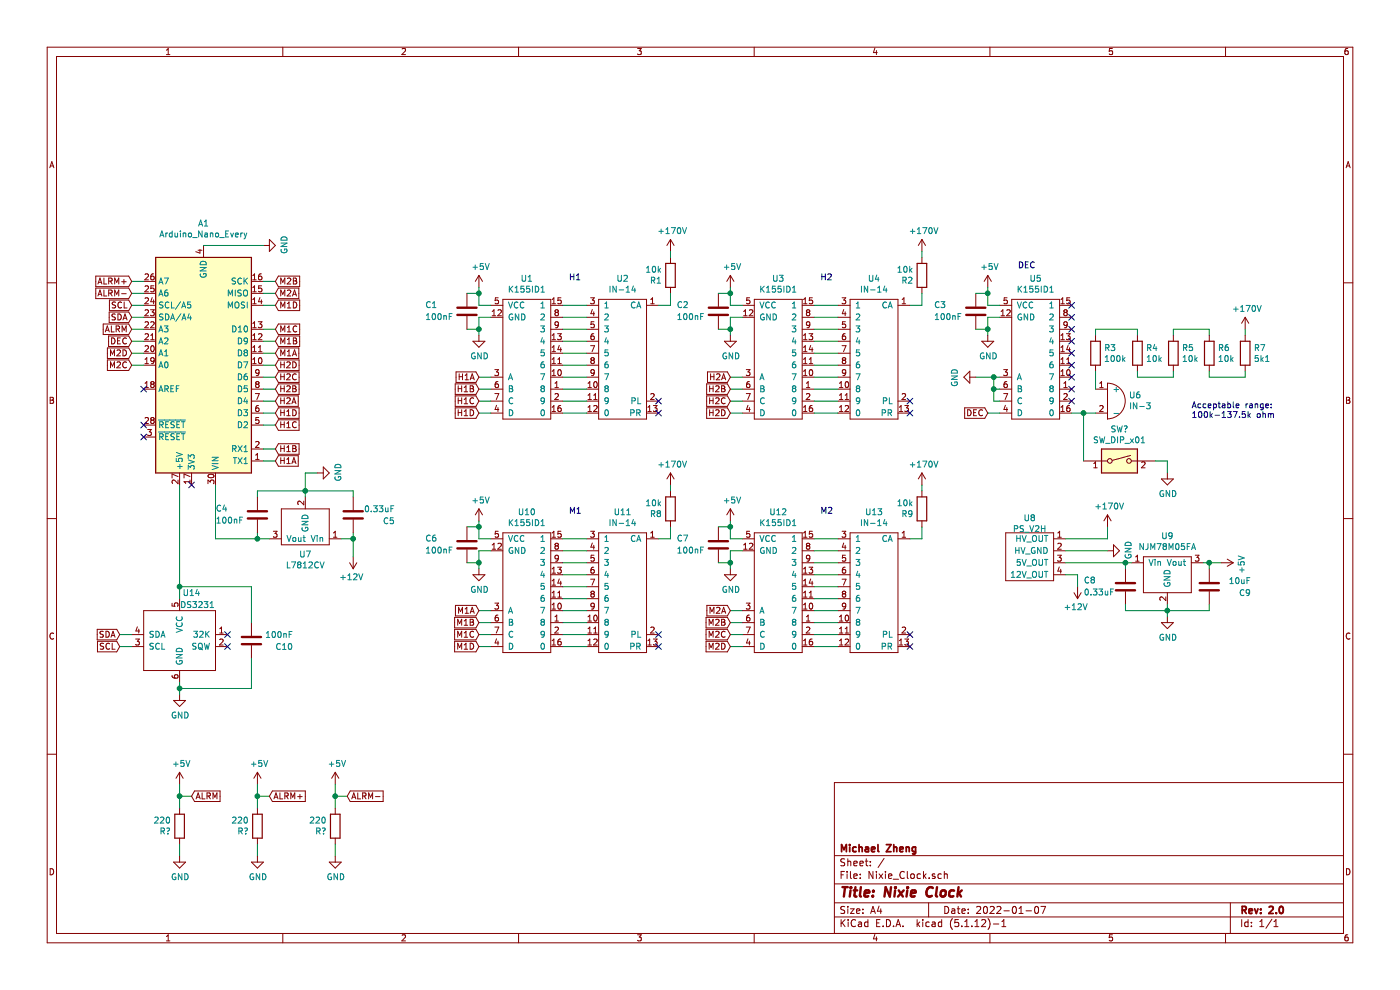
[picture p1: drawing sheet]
EESchema Schematic File Version 4
EELAYER 30 0
EELAYER END
$Descr A4 11693 8268
encoding utf-8
Sheet 1 1
Title "Nixie Clock"
Date "2022-01-07"
Rev "2.0"
Comp "Michael Zheng"
Comment1 ""
Comment2 ""
Comment3 ""
Comment4 ""
$EndDescr
$Comp
L Nixie_Lib:K155ID1 U10
U 1 1
P 4400 4950
F 0 "U10" H 4400 5625 50  0000 C CNN
F 1 "K155ID1" H 4400 5534 50  0000 C CNN
F 2 "Nixie_Clock_Footprint:K155ID1" H 4400 5500 50  0001 C CNN
F 3 "" H 4400 5500 50  0001 C CNN
	1    4400 4950
	1    0    0    -1  
$EndComp
$Comp
L Nixie_Lib:K155ID1 U12
U 1 1
P 6500 4950
F 0 "U12" H 6500 5625 50  0000 C CNN
F 1 "K155ID1" H 6500 5534 50  0000 C CNN
F 2 "Nixie_Clock_Footprint:K155ID1" H 6500 5500 50  0001 C CNN
F 3 "" H 6500 5500 50  0001 C CNN
	1    6500 4950
	1    0    0    -1  
$EndComp
$Comp
L Nixie_Lib:K155ID1 U5
U 1 1
P 8650 3000
F 0 "U5" H 8650 3675 50  0000 C CNN
F 1 "K155ID1" H 8650 3584 50  0000 C CNN
F 2 "Nixie_Clock_Footprint:K155ID1" H 8650 3550 50  0001 C CNN
F 3 "" H 8650 3550 50  0001 C CNN
	1    8650 3000
	1    0    0    -1  
$EndComp
$Comp
L Nixie_Lib:K155ID1 U1
U 1 1
P 4400 3000
F 0 "U1" H 4400 3675 50  0000 C CNN
F 1 "K155ID1" H 4400 3584 50  0000 C CNN
F 2 "Nixie_Clock_Footprint:K155ID1" H 4400 3550 50  0001 C CNN
F 3 "" H 4400 3550 50  0001 C CNN
	1    4400 3000
	1    0    0    -1  
$EndComp
$Comp
L Nixie_Lib:K155ID1 U3
U 1 1
P 6500 3000
F 0 "U3" H 6500 3675 50  0000 C CNN
F 1 "K155ID1" H 6500 3584 50  0000 C CNN
F 2 "Nixie_Clock_Footprint:K155ID1" H 6500 3550 50  0001 C CNN
F 3 "" H 6500 3550 50  0001 C CNN
	1    6500 3000
	1    0    0    -1  
$EndComp
$Comp
L Nixie_Lib:IN-14 U11
U 1 1
P 5200 4950
F 0 "U11" H 5200 5625 50  0000 C CNN
F 1 "IN-14" H 5200 5534 50  0000 C CNN
F 2 "Nixie_Clock_Footprint:IN-14" H 5300 5200 50  0001 C CNN
F 3 "" H 5300 5200 50  0001 C CNN
	1    5200 4950
	1    0    0    -1  
$EndComp
$Comp
L Nixie_Lib:IN-14 U13
U 1 1
P 7300 4950
F 0 "U13" H 7300 5625 50  0000 C CNN
F 1 "IN-14" H 7300 5534 50  0000 C CNN
F 2 "Nixie_Clock_Footprint:IN-14" H 7400 5200 50  0001 C CNN
F 3 "" H 7400 5200 50  0001 C CNN
	1    7300 4950
	1    0    0    -1  
$EndComp
$Comp
L Nixie_Lib:IN-14 U2
U 1 1
P 5200 3000
F 0 "U2" H 5200 3675 50  0000 C CNN
F 1 "IN-14" H 5200 3584 50  0000 C CNN
F 2 "Nixie_Clock_Footprint:IN-14" H 5300 3250 50  0001 C CNN
F 3 "" H 5300 3250 50  0001 C CNN
	1    5200 3000
	1    0    0    -1  
$EndComp
$Comp
L Nixie_Lib:IN-14 U4
U 1 1
P 7300 3000
F 0 "U4" H 7300 3675 50  0000 C CNN
F 1 "IN-14" H 7300 3584 50  0000 C CNN
F 2 "Nixie_Clock_Footprint:IN-14" H 7400 3250 50  0001 C CNN
F 3 "" H 7400 3250 50  0001 C CNN
	1    7300 3000
	1    0    0    -1  
$EndComp
$Comp
L Nixie_Lib:PS_V2H U8
U 1 1
P 8600 4650
F 0 "U8" H 8600 4975 50  0000 C CNN
F 1 "PS_V2H" H 8600 4884 50  0000 C CNN
F 2 "Nixie_Clock_Footprint:PS_V2H" H 8350 4550 50  0001 C CNN
F 3 "" H 8350 4550 50  0001 C CNN
	1    8600 4650
	1    0    0    -1  
$EndComp
$Comp
L power:GND #PWR08
U 1 1
P 4000 2800
F 0 "#PWR08" H 4000 2550 50  0001 C CNN
F 1 "GND" H 4005 2627 50  0000 C CNN
F 2 "" H 4000 2800 50  0001 C CNN
F 3 "" H 4000 2800 50  0001 C CNN
	1    4000 2800
	1    0    0    -1  
$EndComp
$Comp
L Device:R R1
U 1 1
P 5600 2300
F 0 "R1" H 5670 2346 50  0000 L CNN
F 1 "10k" H 5670 2255 50  0000 L CNN
F 2 "Resistor_THT:R_Axial_DIN0207_L6.3mm_D2.5mm_P7.62mm_Horizontal" V 5530 2300 50  0001 C CNN
F 3 "~" H 5600 2300 50  0001 C CNN
	1    5600 2300
	-1   0    0    1   
$EndComp
Wire Wire Line
	4000 2750 4000 2650
Wire Wire Line
	4000 2650 4100 2650
Wire Wire Line
	4100 2550 4000 2550
Wire Wire Line
	4000 2550 4000 2450
Wire Wire Line
	4700 2550 4900 2550
Wire Wire Line
	4700 2650 4900 2650
Wire Wire Line
	4700 2750 4900 2750
Wire Wire Line
	4700 2850 4900 2850
Wire Wire Line
	4700 2950 4900 2950
Wire Wire Line
	4900 3050 4700 3050
Wire Wire Line
	4700 3150 4900 3150
Wire Wire Line
	4700 3250 4900 3250
Wire Wire Line
	4700 3350 4900 3350
Wire Wire Line
	4700 3450 4900 3450
Wire Wire Line
	6800 2550 7000 2550
Wire Wire Line
	7000 2650 6800 2650
Wire Wire Line
	6800 2750 7000 2750
Wire Wire Line
	7000 2850 6800 2850
Wire Wire Line
	6800 2950 7000 2950
Wire Wire Line
	7000 3050 6800 3050
Wire Wire Line
	6800 3150 7000 3150
Wire Wire Line
	7000 3250 6800 3250
Wire Wire Line
	6800 3350 7000 3350
Wire Wire Line
	7000 3450 6800 3450
Wire Wire Line
	4700 4500 4900 4500
Wire Wire Line
	4900 4600 4700 4600
Wire Wire Line
	4700 4700 4900 4700
Wire Wire Line
	4900 4800 4700 4800
Wire Wire Line
	4700 4900 4900 4900
Wire Wire Line
	4900 5000 4700 5000
Wire Wire Line
	4700 5100 4900 5100
Wire Wire Line
	4900 5200 4700 5200
Wire Wire Line
	4700 5300 4900 5300
Wire Wire Line
	4900 5400 4700 5400
Wire Wire Line
	6800 4500 7000 4500
Wire Wire Line
	7000 4600 6800 4600
Wire Wire Line
	6800 4700 7000 4700
Wire Wire Line
	7000 4800 6800 4800
Wire Wire Line
	6800 4900 7000 4900
Wire Wire Line
	7000 5000 6800 5000
Wire Wire Line
	6800 5100 7000 5100
Wire Wire Line
	7000 5200 6800 5200
Wire Wire Line
	6800 5300 7000 5300
Wire Wire Line
	7000 5400 6800 5400
Wire Wire Line
	4100 4500 4000 4500
Wire Wire Line
	6100 4400 6100 4500
Wire Wire Line
	6100 4500 6200 4500
Wire Wire Line
	6200 2550 6100 2550
Wire Wire Line
	6100 2550 6100 2450
Wire Wire Line
	8350 2550 8250 2550
Wire Wire Line
	8250 2550 8250 2450
$Comp
L power:GND #PWR09
U 1 1
P 6100 2800
F 0 "#PWR09" H 6100 2550 50  0001 C CNN
F 1 "GND" H 6105 2627 50  0000 C CNN
F 2 "" H 6100 2800 50  0001 C CNN
F 3 "" H 6100 2800 50  0001 C CNN
	1    6100 2800
	1    0    0    -1  
$EndComp
$Comp
L power:GND #PWR010
U 1 1
P 8250 2800
F 0 "#PWR010" H 8250 2550 50  0001 C CNN
F 1 "GND" H 8255 2627 50  0000 C CNN
F 2 "" H 8250 2800 50  0001 C CNN
F 3 "" H 8250 2800 50  0001 C CNN
	1    8250 2800
	1    0    0    -1  
$EndComp
$Comp
L power:GND #PWR022
U 1 1
P 6100 4750
F 0 "#PWR022" H 6100 4500 50  0001 C CNN
F 1 "GND" H 6105 4577 50  0000 C CNN
F 2 "" H 6100 4750 50  0001 C CNN
F 3 "" H 6100 4750 50  0001 C CNN
	1    6100 4750
	1    0    0    -1  
$EndComp
$Comp
L power:GND #PWR021
U 1 1
P 4000 4750
F 0 "#PWR021" H 4000 4500 50  0001 C CNN
F 1 "GND" H 4005 4577 50  0000 C CNN
F 2 "" H 4000 4750 50  0001 C CNN
F 3 "" H 4000 4750 50  0001 C CNN
	1    4000 4750
	1    0    0    -1  
$EndComp
Wire Wire Line
	4100 4600 4000 4600
Wire Wire Line
	6200 2650 6100 2650
Wire Wire Line
	6200 4600 6100 4600
Wire Wire Line
	8350 2650 8250 2650
Wire Wire Line
	8250 2650 8250 2750
$Comp
L Nixie_Lib:+170V #PWR02
U 1 1
P 5600 2100
F 0 "#PWR02" H 5600 1950 50  0001 C CNN
F 1 "+170V" H 5615 2273 50  0000 C CNN
F 2 "" H 5600 2100 50  0001 C CNN
F 3 "" H 5600 2100 50  0001 C CNN
	1    5600 2100
	1    0    0    -1  
$EndComp
$Comp
L power:+5V #PWR05
U 1 1
P 6100 2400
F 0 "#PWR05" H 6100 2250 50  0001 C CNN
F 1 "+5V" H 6115 2573 50  0000 C CNN
F 2 "" H 6100 2400 50  0001 C CNN
F 3 "" H 6100 2400 50  0001 C CNN
	1    6100 2400
	1    0    0    -1  
$EndComp
$Comp
L power:+5V #PWR06
U 1 1
P 8250 2400
F 0 "#PWR06" H 8250 2250 50  0001 C CNN
F 1 "+5V" H 8265 2573 50  0000 C CNN
F 2 "" H 8250 2400 50  0001 C CNN
F 3 "" H 8250 2400 50  0001 C CNN
	1    8250 2400
	1    0    0    -1  
$EndComp
$Comp
L power:+5V #PWR016
U 1 1
P 6100 4350
F 0 "#PWR016" H 6100 4200 50  0001 C CNN
F 1 "+5V" H 6115 4523 50  0000 C CNN
F 2 "" H 6100 4350 50  0001 C CNN
F 3 "" H 6100 4350 50  0001 C CNN
	1    6100 4350
	1    0    0    -1  
$EndComp
Wire Wire Line
	4000 4500 4000 4400
$Comp
L power:+5V #PWR015
U 1 1
P 4000 4350
F 0 "#PWR015" H 4000 4200 50  0001 C CNN
F 1 "+5V" H 4015 4523 50  0000 C CNN
F 2 "" H 4000 4350 50  0001 C CNN
F 3 "" H 4000 4350 50  0001 C CNN
	1    4000 4350
	1    0    0    -1  
$EndComp
Wire Wire Line
	5600 2450 5600 2550
Wire Wire Line
	5600 2550 5500 2550
$Comp
L Device:R R2
U 1 1
P 7700 2300
F 0 "R2" H 7770 2346 50  0000 L CNN
F 1 "10k" H 7770 2255 50  0000 L CNN
F 2 "Resistor_THT:R_Axial_DIN0207_L6.3mm_D2.5mm_P7.62mm_Horizontal" V 7630 2300 50  0001 C CNN
F 3 "~" H 7700 2300 50  0001 C CNN
	1    7700 2300
	-1   0    0    1   
$EndComp
$Comp
L Nixie_Lib:+170V #PWR03
U 1 1
P 7700 2100
F 0 "#PWR03" H 7700 1950 50  0001 C CNN
F 1 "+170V" H 7715 2273 50  0000 C CNN
F 2 "" H 7700 2100 50  0001 C CNN
F 3 "" H 7700 2100 50  0001 C CNN
	1    7700 2100
	1    0    0    -1  
$EndComp
Wire Wire Line
	7700 2450 7700 2550
Wire Wire Line
	7700 2550 7600 2550
$Comp
L Device:R R8
U 1 1
P 5600 4250
F 0 "R8" H 5670 4296 50  0000 L CNN
F 1 "10k" H 5670 4205 50  0000 L CNN
F 2 "Resistor_THT:R_Axial_DIN0207_L6.3mm_D2.5mm_P7.62mm_Horizontal" V 5530 4250 50  0001 C CNN
F 3 "~" H 5600 4250 50  0001 C CNN
	1    5600 4250
	-1   0    0    1   
$EndComp
$Comp
L Device:R R9
U 1 1
P 7700 4250
F 0 "R9" H 7770 4296 50  0000 L CNN
F 1 "10k" H 7770 4205 50  0000 L CNN
F 2 "Resistor_THT:R_Axial_DIN0207_L6.3mm_D2.5mm_P7.62mm_Horizontal" V 7630 4250 50  0001 C CNN
F 3 "~" H 7700 4250 50  0001 C CNN
	1    7700 4250
	-1   0    0    1   
$EndComp
Wire Wire Line
	7700 4400 7700 4500
Wire Wire Line
	7700 4500 7600 4500
Wire Wire Line
	5600 4400 5600 4500
Wire Wire Line
	5600 4500 5500 4500
$Comp
L Nixie_Lib:+170V #PWR013
U 1 1
P 5600 4050
F 0 "#PWR013" H 5600 3900 50  0001 C CNN
F 1 "+170V" H 5615 4223 50  0000 C CNN
F 2 "" H 5600 4050 50  0001 C CNN
F 3 "" H 5600 4050 50  0001 C CNN
	1    5600 4050
	1    0    0    -1  
$EndComp
$Comp
L Nixie_Lib:+170V #PWR014
U 1 1
P 7700 4050
F 0 "#PWR014" H 7700 3900 50  0001 C CNN
F 1 "+170V" H 7715 4223 50  0000 C CNN
F 2 "" H 7700 4050 50  0001 C CNN
F 3 "" H 7700 4050 50  0001 C CNN
	1    7700 4050
	1    0    0    -1  
$EndComp
Wire Wire Line
	9150 3450 9050 3450
$Comp
L Nixie_Lib:+170V #PWR017
U 1 1
P 9250 4400
F 0 "#PWR017" H 9250 4250 50  0001 C CNN
F 1 "+170V" H 9265 4573 50  0000 C CNN
F 2 "" H 9250 4400 50  0001 C CNN
F 3 "" H 9250 4400 50  0001 C CNN
	1    9250 4400
	1    0    0    -1  
$EndComp
Wire Wire Line
	9250 4400 9250 4500
$Comp
L power:GND #PWR018
U 1 1
P 9250 4600
F 0 "#PWR018" H 9250 4350 50  0001 C CNN
F 1 "GND" H 9255 4427 50  0000 C CNN
F 2 "" H 9250 4600 50  0001 C CNN
F 3 "" H 9250 4600 50  0001 C CNN
	1    9250 4600
	0    -1   -1   0   
$EndComp
Text Notes 6850 2350 0    50   ~ 0
H2
Text Notes 4750 2350 0    50   ~ 0
H1
Text Notes 4750 4300 0    50   ~ 0
M1
Text Notes 6850 4300 0    50   ~ 0
M2
Text GLabel 4000 3150 0    50   Input ~ 0
H1A
Text GLabel 2300 3850 2    50   Input ~ 0
H1A
Wire Wire Line
	2300 3850 2200 3850
Wire Wire Line
	4000 3150 4100 3150
Text GLabel 4000 3250 0    50   Input ~ 0
H1B
Text GLabel 4000 3350 0    50   Input ~ 0
H1C
Text GLabel 4000 3450 0    50   Input ~ 0
H1D
Wire Wire Line
	4000 3250 4100 3250
Wire Wire Line
	4000 3350 4100 3350
Wire Wire Line
	4100 3450 4000 3450
Text GLabel 2300 3750 2    50   Input ~ 0
H1B
Text GLabel 2300 3550 2    50   Input ~ 0
H1C
Text GLabel 2300 3450 2    50   Input ~ 0
H1D
Wire Wire Line
	2300 3550 2200 3550
Wire Wire Line
	2300 3750 2200 3750
Text GLabel 6100 3150 0    50   Input ~ 0
H2A
Text GLabel 6100 3250 0    50   Input ~ 0
H2B
Text GLabel 6100 3350 0    50   Input ~ 0
H2C
Text GLabel 6100 3450 0    50   Input ~ 0
H2D
Text GLabel 4000 5100 0    50   Input ~ 0
M1A
Text GLabel 4000 5200 0    50   Input ~ 0
M1B
Text GLabel 4000 5300 0    50   Input ~ 0
M1C
Text GLabel 4000 5400 0    50   Input ~ 0
M1D
Text GLabel 6100 5100 0    50   Input ~ 0
M2A
Text GLabel 6100 5200 0    50   Input ~ 0
M2B
Text GLabel 6100 5300 0    50   Input ~ 0
M2C
Text GLabel 6100 5400 0    50   Input ~ 0
M2D
Wire Wire Line
	4000 5100 4100 5100
Wire Wire Line
	4100 5200 4000 5200
Wire Wire Line
	4000 5300 4100 5300
Wire Wire Line
	4100 5400 4000 5400
Wire Wire Line
	6100 5100 6200 5100
Wire Wire Line
	6200 5200 6100 5200
Wire Wire Line
	6100 5300 6200 5300
Wire Wire Line
	6200 5400 6100 5400
$Comp
L power:GND #PWR011
U 1 1
P 8150 3150
F 0 "#PWR011" H 8150 2900 50  0001 C CNN
F 1 "GND" H 8155 2977 50  0000 C CNN
F 2 "" H 8150 3150 50  0001 C CNN
F 3 "" H 8150 3150 50  0001 C CNN
	1    8150 3150
	0    1    1    0   
$EndComp
Wire Wire Line
	8350 3150 8300 3150
Wire Wire Line
	8350 3250 8300 3250
Wire Wire Line
	8300 3250 8300 3150
Connection ~ 8300 3150
Wire Wire Line
	8300 3150 8150 3150
Wire Wire Line
	8350 3350 8300 3350
Wire Wire Line
	8300 3350 8300 3250
Connection ~ 8300 3250
Wire Wire Line
	6100 3150 6200 3150
Wire Wire Line
	6200 3250 6100 3250
Wire Wire Line
	6100 3350 6200 3350
Wire Wire Line
	6200 3450 6100 3450
Text Notes 8500 2250 0    50   ~ 0
DEC
Text GLabel 8250 3450 0    50   Input ~ 0
DEC
Wire Wire Line
	8350 3450 8250 3450
Text GLabel 2300 3350 2    50   Input ~ 0
H2A
Text GLabel 2300 3250 2    50   Input ~ 0
H2B
Text GLabel 2300 3150 2    50   Input ~ 0
H2C
Text GLabel 2300 3050 2    50   Input ~ 0
H2D
Text GLabel 2300 2950 2    50   Input ~ 0
M1A
Text GLabel 2300 2850 2    50   Input ~ 0
M1B
Text GLabel 2300 2750 2    50   Input ~ 0
M1C
Text GLabel 2300 2550 2    50   Input ~ 0
M1D
Wire Wire Line
	2200 3450 2300 3450
Wire Wire Line
	2300 3350 2200 3350
Wire Wire Line
	2200 3250 2300 3250
Wire Wire Line
	2300 3150 2200 3150
Wire Wire Line
	2200 3050 2300 3050
Wire Wire Line
	2300 2950 2200 2950
Wire Wire Line
	2200 2850 2300 2850
Wire Wire Line
	2300 2750 2200 2750
Text GLabel 2300 2450 2    50   Input ~ 0
M2A
Text GLabel 2300 2350 2    50   Input ~ 0
M2B
Text GLabel 1100 3050 0    50   Input ~ 0
M2C
Text GLabel 1100 2950 0    50   Input ~ 0
M2D
Wire Wire Line
	2200 2550 2300 2550
Text GLabel 1100 2850 0    50   Input ~ 0
DEC
Wire Wire Line
	1200 3050 1100 3050
Wire Wire Line
	1100 2950 1200 2950
Wire Wire Line
	1200 2850 1100 2850
$Comp
L power:+5V #PWR04
U 1 1
P 4000 2400
F 0 "#PWR04" H 4000 2250 50  0001 C CNN
F 1 "+5V" H 4015 2573 50  0000 C CNN
F 2 "" H 4000 2400 50  0001 C CNN
F 3 "" H 4000 2400 50  0001 C CNN
	1    4000 2400
	1    0    0    -1  
$EndComp
$Comp
L Device:R R3
U 1 1
P 9150 2950
F 0 "R3" H 9220 2996 50  0000 L CNN
F 1 "100k" H 9220 2905 50  0000 L CNN
F 2 "Resistor_THT:R_Axial_DIN0207_L6.3mm_D2.5mm_P7.62mm_Horizontal" V 9080 2950 50  0001 C CNN
F 3 "~" H 9150 2950 50  0001 C CNN
	1    9150 2950
	1    0    0    -1  
$EndComp
$Comp
L Nixie_Lib:+170V #PWR07
U 1 1
P 10400 2750
F 0 "#PWR07" H 10400 2600 50  0001 C CNN
F 1 "+170V" H 10415 2923 50  0000 C CNN
F 2 "" H 10400 2750 50  0001 C CNN
F 3 "" H 10400 2750 50  0001 C CNN
	1    10400 2750
	1    0    0    -1  
$EndComp
Text Notes 9950 3500 0    50   ~ 0
Acceptable range:\n100k-137.5k ohm
$Comp
L power:+5V #PWR020
U 1 1
P 10200 4700
F 0 "#PWR020" H 10200 4550 50  0001 C CNN
F 1 "+5V" H 10215 4873 50  0000 C CNN
F 2 "" H 10200 4700 50  0001 C CNN
F 3 "" H 10200 4700 50  0001 C CNN
	1    10200 4700
	0    1    1    0   
$EndComp
NoConn ~ 1900 5300
NoConn ~ 1900 5400
NoConn ~ 5500 3350
NoConn ~ 5500 3450
NoConn ~ 7600 3350
NoConn ~ 7600 3450
NoConn ~ 7600 5300
NoConn ~ 7600 5400
NoConn ~ 5500 5300
NoConn ~ 5500 5400
NoConn ~ 8950 3350
NoConn ~ 8950 3250
NoConn ~ 8950 3150
NoConn ~ 8950 3050
NoConn ~ 8950 2950
NoConn ~ 8950 2850
NoConn ~ 8950 2750
NoConn ~ 8950 2650
NoConn ~ 8950 2550
$Comp
L Nixie_Lib:IN-3 U6
U 1 1
P 9250 3350
F 0 "U6" V 9199 3528 50  0000 L CNN
F 1 "IN-3" V 9290 3528 50  0000 L CNN
F 2 "Nixie_Clock_Footprint:IN-3" H 9250 3350 50  0001 C CNN
F 3 "" H 9250 3350 50  0001 C CNN
	1    9250 3350
	0    1    1    0   
$EndComp
$Comp
L Nixie_Lib:DS3231 U14
U 1 1
P 1500 5350
F 0 "U14" H 1600 5750 50  0000 C CNN
F 1 "DS3231" H 1650 5650 50  0000 C CNN
F 2 "Nixie_Clock_Footprint:DS3231" H 1500 5350 50  0001 C CNN
F 3 "" H 1500 5350 50  0001 C CNN
	1    1500 5350
	1    0    0    -1  
$EndComp
$Comp
L Device:R R6
U 1 1
P 10100 2950
F 0 "R6" H 10170 2996 50  0000 L CNN
F 1 "10k" H 10170 2905 50  0000 L CNN
F 2 "Resistor_THT:R_Axial_DIN0207_L6.3mm_D2.5mm_P7.62mm_Horizontal" V 10030 2950 50  0001 C CNN
F 3 "~" H 10100 2950 50  0001 C CNN
	1    10100 2950
	1    0    0    -1  
$EndComp
$Comp
L Device:R R7
U 1 1
P 10400 2950
F 0 "R7" H 10470 2996 50  0000 L CNN
F 1 "5k1" H 10470 2905 50  0000 L CNN
F 2 "Resistor_THT:R_Axial_DIN0207_L6.3mm_D2.5mm_P7.62mm_Horizontal" V 10330 2950 50  0001 C CNN
F 3 "~" H 10400 2950 50  0001 C CNN
	1    10400 2950
	1    0    0    -1  
$EndComp
$Comp
L Device:R R5
U 1 1
P 9800 2950
F 0 "R5" H 9870 2996 50  0000 L CNN
F 1 "10k" H 9870 2905 50  0000 L CNN
F 2 "Resistor_THT:R_Axial_DIN0207_L6.3mm_D2.5mm_P7.62mm_Horizontal" V 9730 2950 50  0001 C CNN
F 3 "~" H 9800 2950 50  0001 C CNN
	1    9800 2950
	1    0    0    -1  
$EndComp
Wire Wire Line
	9150 3100 9150 3250
Wire Wire Line
	5600 2150 5600 2100
Wire Wire Line
	7700 2150 7700 2100
Wire Wire Line
	7700 4100 7700 4050
Wire Wire Line
	5600 4100 5600 4050
Wire Wire Line
	9150 2800 9150 2750
Wire Wire Line
	9500 3100 9500 3150
Wire Wire Line
	9150 2750 9500 2750
Wire Wire Line
	9500 2750 9500 2800
$Comp
L Device:R R4
U 1 1
P 9500 2950
F 0 "R4" H 9570 2996 50  0000 L CNN
F 1 "10k" H 9570 2905 50  0000 L CNN
F 2 "Resistor_THT:R_Axial_DIN0207_L6.3mm_D2.5mm_P7.62mm_Horizontal" V 9430 2950 50  0001 C CNN
F 3 "~" H 9500 2950 50  0001 C CNN
	1    9500 2950
	1    0    0    -1  
$EndComp
Wire Wire Line
	9800 3100 9800 3150
Wire Wire Line
	9800 3150 9500 3150
Wire Wire Line
	9800 2800 9800 2750
Wire Wire Line
	9800 2750 10100 2750
Wire Wire Line
	10100 2750 10100 2800
Wire Wire Line
	10100 3100 10100 3150
Wire Wire Line
	10100 3150 10400 3150
Wire Wire Line
	10400 3150 10400 3100
Wire Wire Line
	10400 2750 10400 2800
Wire Wire Line
	2300 2450 2200 2450
Wire Wire Line
	2200 2350 2300 2350
NoConn ~ 1200 3250
NoConn ~ 1200 3550
NoConn ~ 1200 3650
NoConn ~ 1600 4050
$Comp
L power:GND #PWR024
U 1 1
P 1500 5800
F 0 "#PWR024" H 1500 5550 50  0001 C CNN
F 1 "GND" H 1505 5627 50  0000 C CNN
F 2 "" H 1500 5800 50  0001 C CNN
F 3 "" H 1500 5800 50  0001 C CNN
	1    1500 5800
	1    0    0    -1  
$EndComp
$Comp
L power:GND #PWR023
U 1 1
P 9750 5150
F 0 "#PWR023" H 9750 4900 50  0001 C CNN
F 1 "GND" H 9755 4977 50  0000 C CNN
F 2 "" H 9750 5150 50  0001 C CNN
F 3 "" H 9750 5150 50  0001 C CNN
	1    9750 5150
	1    0    0    -1  
$EndComp
Wire Wire Line
	9750 5150 9750 5100
$Comp
L Device:C C1
U 1 1
P 3900 2600
F 0 "C1" H 4250 2550 50  0000 R CNN
F 1 "100nF" H 4250 2650 50  0000 R CNN
F 2 "Capacitor_SMD:C_0402_1005Metric_Pad0.74x0.62mm_HandSolder" H 3938 2450 50  0001 C CNN
F 3 "~" H 3900 2600 50  0001 C CNN
	1    3900 2600
	-1   0    0    1   
$EndComp
Wire Wire Line
	3900 2750 4000 2750
Wire Wire Line
	4000 2800 4000 2750
Connection ~ 4000 2750
Wire Wire Line
	3900 2450 4000 2450
Wire Wire Line
	4000 2400 4000 2450
Connection ~ 4000 2450
$Comp
L Device:C C2
U 1 1
P 6000 2600
F 0 "C2" H 6350 2550 50  0000 R CNN
F 1 "100nF" H 6350 2650 50  0000 R CNN
F 2 "Capacitor_SMD:C_0402_1005Metric_Pad0.74x0.62mm_HandSolder" H 6038 2450 50  0001 C CNN
F 3 "~" H 6000 2600 50  0001 C CNN
	1    6000 2600
	-1   0    0    1   
$EndComp
Wire Wire Line
	6100 2450 6000 2450
Wire Wire Line
	6100 2400 6100 2450
Connection ~ 6100 2450
Wire Wire Line
	6100 2650 6100 2750
Wire Wire Line
	6000 2750 6100 2750
Connection ~ 6100 2750
Wire Wire Line
	6100 2750 6100 2800
$Comp
L Device:C C6
U 1 1
P 3900 4550
F 0 "C6" H 4250 4500 50  0000 R CNN
F 1 "100nF" H 4250 4600 50  0000 R CNN
F 2 "Capacitor_SMD:C_0402_1005Metric_Pad0.74x0.62mm_HandSolder" H 3938 4400 50  0001 C CNN
F 3 "~" H 3900 4550 50  0001 C CNN
	1    3900 4550
	-1   0    0    1   
$EndComp
Wire Wire Line
	4000 4600 4000 4700
Wire Wire Line
	3900 4700 4000 4700
Connection ~ 4000 4700
Wire Wire Line
	4000 4700 4000 4750
Wire Wire Line
	3900 4400 4000 4400
Wire Wire Line
	4000 4350 4000 4400
Connection ~ 4000 4400
$Comp
L Device:C C7
U 1 1
P 6000 4550
F 0 "C7" H 6350 4500 50  0000 R CNN
F 1 "100nF" H 6350 4600 50  0000 R CNN
F 2 "Capacitor_SMD:C_0402_1005Metric_Pad0.74x0.62mm_HandSolder" H 6038 4400 50  0001 C CNN
F 3 "~" H 6000 4550 50  0001 C CNN
	1    6000 4550
	-1   0    0    1   
$EndComp
Wire Wire Line
	6000 4400 6100 4400
Wire Wire Line
	6100 4350 6100 4400
Connection ~ 6100 4400
Wire Wire Line
	6100 4600 6100 4700
Wire Wire Line
	6000 4700 6100 4700
Connection ~ 6100 4700
Wire Wire Line
	6100 4700 6100 4750
$Comp
L Device:C C3
U 1 1
P 8150 2600
F 0 "C3" H 8500 2550 50  0000 R CNN
F 1 "100nF" H 8500 2650 50  0000 R CNN
F 2 "Capacitor_SMD:C_0402_1005Metric_Pad0.74x0.62mm_HandSolder" H 8188 2450 50  0001 C CNN
F 3 "~" H 8150 2600 50  0001 C CNN
	1    8150 2600
	-1   0    0    1   
$EndComp
Wire Wire Line
	8150 2750 8250 2750
Wire Wire Line
	8250 2800 8250 2750
Connection ~ 8250 2750
Wire Wire Line
	8150 2450 8250 2450
Wire Wire Line
	8250 2400 8250 2450
Connection ~ 8250 2450
$Comp
L Nixie_Lib:L7812CV U7
U 1 1
P 2550 4350
F 0 "U7" H 2550 4633 50  0000 C CNN
F 1 "L7812CV" H 2550 4724 50  0000 C CNN
F 2 "Package_TO_SOT_THT:TO-220-3_Horizontal_TabDown" H 2550 4350 50  0001 C CNN
F 3 "" H 2550 4350 50  0001 C CNN
	1    2550 4350
	-1   0    0    1   
$EndComp
$Comp
L power:GND #PWR012
U 1 1
P 2650 3950
F 0 "#PWR012" H 2650 3700 50  0001 C CNN
F 1 "GND" H 2655 3777 50  0000 C CNN
F 2 "" H 2650 3950 50  0001 C CNN
F 3 "" H 2650 3950 50  0001 C CNN
	1    2650 3950
	0    -1   -1   0   
$EndComp
Wire Wire Line
	1800 4050 1800 4500
Wire Wire Line
	2950 4500 2850 4500
Connection ~ 9400 4700
Wire Wire Line
	9400 4700 9450 4700
Wire Wire Line
	9400 5100 9750 5100
Connection ~ 9750 5100
Wire Wire Line
	9750 5100 9750 5050
$Comp
L Device:C C8
U 1 1
P 9400 4900
F 0 "C8" H 9750 4850 50  0000 R CNN
F 1 "0.33uF" H 9750 4950 50  0000 R CNN
F 2 "Capacitor_SMD:C_1206_3216Metric_Pad1.33x1.80mm_HandSolder" H 9438 4750 50  0001 C CNN
F 3 "~" H 9400 4900 50  0001 C CNN
	1    9400 4900
	-1   0    0    1   
$EndComp
Wire Wire Line
	1500 5700 1500 5750
$Comp
L power:GND #PWR01
U 1 1
P 2200 2050
F 0 "#PWR01" H 2200 1800 50  0001 C CNN
F 1 "GND" H 2205 1877 50  0000 C CNN
F 2 "" H 2200 2050 50  0001 C CNN
F 3 "" H 2200 2050 50  0001 C CNN
	1    2200 2050
	0    -1   -1   0   
$EndComp
Wire Wire Line
	1700 2050 2200 2050
$Comp
L Device:C C5
U 1 1
P 2950 4300
F 0 "C5" H 3300 4250 50  0000 R CNN
F 1 "0.33uF" H 3300 4350 50  0000 R CNN
F 2 "Capacitor_SMD:C_1206_3216Metric_Pad1.33x1.80mm_HandSolder" H 2988 4150 50  0001 C CNN
F 3 "~" H 2950 4300 50  0001 C CNN
	1    2950 4300
	1    0    0    -1  
$EndComp
Wire Wire Line
	2950 4500 2950 4650
$Comp
L power:+12V #PWR019
U 1 1
P 2950 4650
F 0 "#PWR019" H 2950 4500 50  0001 C CNN
F 1 "+12V" H 2965 4823 50  0000 C CNN
F 2 "" H 2950 4650 50  0001 C CNN
F 3 "" H 2950 4650 50  0001 C CNN
	1    2950 4650
	-1   0    0    1   
$EndComp
$Comp
L Device:C C9
U 1 1
P 10100 4900
F 0 "C9" H 10450 4850 50  0000 R CNN
F 1 "10uF" H 10450 4950 50  0000 R CNN
F 2 "Capacitor_SMD:C_0805_2012Metric_Pad1.18x1.45mm_HandSolder" H 10138 4750 50  0001 C CNN
F 3 "~" H 10100 4900 50  0001 C CNN
	1    10100 4900
	1    0    0    -1  
$EndComp
Wire Wire Line
	9750 5100 10100 5100
Wire Wire Line
	10100 4700 10050 4700
Wire Wire Line
	10100 4750 10100 4700
Wire Wire Line
	10100 5050 10100 5100
Wire Wire Line
	10200 4700 10100 4700
Connection ~ 10100 4700
Text GLabel 1000 5300 0    50   Input ~ 0
SDA
Text GLabel 1000 5400 0    50   Input ~ 0
SCL
Wire Wire Line
	1000 5300 1100 5300
Wire Wire Line
	1100 5400 1000 5400
Text GLabel 1100 2550 0    50   Input ~ 0
SCL
Wire Wire Line
	1500 4050 1500 4900
$Comp
L Device:C C10
U 1 1
P 2100 5350
F 0 "C10" H 2450 5300 50  0000 R CNN
F 1 "100nF" H 2450 5400 50  0000 R CNN
F 2 "Capacitor_SMD:C_0402_1005Metric_Pad0.74x0.62mm_HandSolder" H 2138 5200 50  0001 C CNN
F 3 "~" H 2100 5350 50  0001 C CNN
	1    2100 5350
	1    0    0    -1  
$EndComp
Wire Wire Line
	2100 5200 2100 4900
Wire Wire Line
	2100 4900 1500 4900
Connection ~ 1500 4900
Wire Wire Line
	1500 4900 1500 5000
Wire Wire Line
	2100 5500 2100 5750
Wire Wire Line
	2100 5750 1500 5750
Connection ~ 1500 5750
Wire Wire Line
	1500 5750 1500 5800
Wire Wire Line
	2950 4450 2950 4500
Connection ~ 2950 4500
$Comp
L Device:C C4
U 1 1
P 2150 4300
F 0 "C4" H 2500 4250 50  0000 R CNN
F 1 "100nF" H 2500 4350 50  0000 R CNN
F 2 "Capacitor_SMD:C_0402_1005Metric_Pad0.74x0.62mm_HandSolder" H 2188 4150 50  0001 C CNN
F 3 "~" H 2150 4300 50  0001 C CNN
	1    2150 4300
	-1   0    0    1   
$EndComp
Wire Wire Line
	9400 4750 9400 4700
Wire Wire Line
	9400 5050 9400 5100
Wire Wire Line
	2150 4450 2150 4500
Wire Wire Line
	2150 4500 2250 4500
Wire Wire Line
	2150 4150 2150 4100
Wire Wire Line
	2150 4100 2550 4100
Wire Wire Line
	2550 4100 2550 4150
Wire Wire Line
	2950 4150 2950 4100
Wire Wire Line
	2950 4100 2550 4100
Connection ~ 2550 4100
Wire Wire Line
	2550 4100 2550 3950
Wire Wire Line
	2550 3950 2650 3950
Wire Wire Line
	1800 4500 2150 4500
Connection ~ 2150 4500
Wire Wire Line
	8900 4500 9250 4500
Wire Wire Line
	8900 4600 9250 4600
Wire Wire Line
	8900 4700 9400 4700
$Comp
L power:+12V #PWR0101
U 1 1
P 9000 4900
F 0 "#PWR0101" H 9000 4750 50  0001 C CNN
F 1 "+12V" H 9015 5073 50  0000 C CNN
F 2 "" H 9000 4900 50  0001 C CNN
F 3 "" H 9000 4900 50  0001 C CNN
	1    9000 4900
	-1   0    0    1   
$EndComp
Wire Wire Line
	8900 4800 9000 4800
Wire Wire Line
	9000 4800 9000 4900
$Comp
L Nixie_Lib:NJM78M05FA‎ U9
U 1 1
P 9750 4850
F 0 "U9" H 9750 5225 50  0000 C CNN
F 1 "NJM78M05FA‎" H 9750 5134 50  0000 C CNN
F 2 "Package_TO_SOT_THT:TO-220F-3_Horizontal_TabDown" H 9750 4850 50  0001 C CNN
F 3 "" H 9750 4850 50  0001 C CNN
	1    9750 4850
	1    0    0    -1  
$EndComp
Wire Wire Line
	1100 2650 1200 2650
Text GLabel 1100 2650 0    50   Input ~ 0
SDA
Wire Wire Line
	1100 2550 1200 2550
$Comp
L Switch:SW_DIP_x01 SW?
U 1 1
P 9350 3850
F 0 "SW?" H 9350 4117 50  0000 C CNN
F 1 "SW_DIP_x01" H 9350 4026 50  0000 C CNN
F 2 "" H 9350 3850 50  0001 C CNN
F 3 "~" H 9350 3850 50  0001 C CNN
	1    9350 3850
	1    0    0    -1  
$EndComp
Connection ~ 9050 3450
Wire Wire Line
	9050 3450 8950 3450
$Comp
L power:GND #PWR?
U 1 1
P 9750 3950
F 0 "#PWR?" H 9750 3700 50  0001 C CNN
F 1 "GND" H 9755 3777 50  0000 C CNN
F 2 "" H 9750 3950 50  0001 C CNN
F 3 "" H 9750 3950 50  0001 C CNN
	1    9750 3950
	1    0    0    -1  
$EndComp
Wire Wire Line
	9050 3450 9050 3850
Wire Wire Line
	9650 3850 9750 3850
Wire Wire Line
	9750 3850 9750 3950
Text GLabel 1100 2750 0    50   Input ~ 0
ALRM
Text GLabel 1100 2350 0    50   Input ~ 0
ALRM+
Text GLabel 1100 2450 0    50   Input ~ 0
ALRM-
Wire Wire Line
	1100 2350 1200 2350
$Comp
L Nixie_Lib:Arduino_Nano_Every A1
U 1 1
P 1700 3050
F 0 "A1" H 1700 1869 50  0000 C CNN
F 1 "Arduino_Nano_Every" H 1700 1960 50  0000 C CNN
F 2 "Module:Arduino_Nano" H 1700 3050 50  0001 C CIN
F 3 "https://content.arduino.cc/assets/NANOEveryV3.0_sch.pdf" H 1700 3050 50  0001 C CNN
	1    1700 3050
	-1   0    0    1   
$EndComp
Wire Wire Line
	1100 2450 1200 2450
Wire Wire Line
	1100 2750 1200 2750
$Comp
L Device:R R?
U 1 1
P 1500 6900
F 0 "R?" H 1570 6946 50  0000 L CNN
F 1 "220" H 1570 6855 50  0000 L CNN
F 2 "Resistor_THT:R_Axial_DIN0207_L6.3mm_D2.5mm_P7.62mm_Horizontal" V 1430 6900 50  0001 C CNN
F 3 "~" H 1500 6900 50  0001 C CNN
	1    1500 6900
	-1   0    0    1   
$EndComp
$Comp
L power:GND #PWR?
U 1 1
P 1500 7150
F 0 "#PWR?" H 1500 6900 50  0001 C CNN
F 1 "GND" H 1505 6977 50  0000 C CNN
F 2 "" H 1500 7150 50  0001 C CNN
F 3 "" H 1500 7150 50  0001 C CNN
	1    1500 7150
	1    0    0    -1  
$EndComp
$Comp
L power:+5V #PWR?
U 1 1
P 1500 6550
F 0 "#PWR?" H 1500 6400 50  0001 C CNN
F 1 "+5V" H 1515 6723 50  0000 C CNN
F 2 "" H 1500 6550 50  0001 C CNN
F 3 "" H 1500 6550 50  0001 C CNN
	1    1500 6550
	1    0    0    -1  
$EndComp
Wire Wire Line
	1500 7150 1500 7050
Wire Wire Line
	1500 6550 1500 6650
Text GLabel 1600 6650 2    50   Input ~ 0
ALRM
Wire Wire Line
	1500 6650 1600 6650
Connection ~ 1500 6650
Wire Wire Line
	1500 6650 1500 6750
$Comp
L Device:R R?
U 1 1
P 2150 6900
F 0 "R?" H 2220 6946 50  0000 L CNN
F 1 "220" H 2220 6855 50  0000 L CNN
F 2 "Resistor_THT:R_Axial_DIN0207_L6.3mm_D2.5mm_P7.62mm_Horizontal" V 2080 6900 50  0001 C CNN
F 3 "~" H 2150 6900 50  0001 C CNN
	1    2150 6900
	-1   0    0    1   
$EndComp
$Comp
L power:+5V #PWR?
U 1 1
P 2150 6550
F 0 "#PWR?" H 2150 6400 50  0001 C CNN
F 1 "+5V" H 2165 6723 50  0000 C CNN
F 2 "" H 2150 6550 50  0001 C CNN
F 3 "" H 2150 6550 50  0001 C CNN
	1    2150 6550
	1    0    0    -1  
$EndComp
$Comp
L power:GND #PWR?
U 1 1
P 2150 7150
F 0 "#PWR?" H 2150 6900 50  0001 C CNN
F 1 "GND" H 2155 6977 50  0000 C CNN
F 2 "" H 2150 7150 50  0001 C CNN
F 3 "" H 2150 7150 50  0001 C CNN
	1    2150 7150
	1    0    0    -1  
$EndComp
Wire Wire Line
	2150 6550 2150 6650
Wire Wire Line
	2150 7050 2150 7150
Wire Wire Line
	2150 6650 2250 6650
Connection ~ 2150 6650
Wire Wire Line
	2150 6650 2150 6750
Text GLabel 2250 6650 2    50   Input ~ 0
ALRM+
$Comp
L Device:R R?
U 1 1
P 2800 6900
F 0 "R?" H 2870 6946 50  0000 L CNN
F 1 "220" H 2870 6855 50  0000 L CNN
F 2 "Resistor_THT:R_Axial_DIN0207_L6.3mm_D2.5mm_P7.62mm_Horizontal" V 2730 6900 50  0001 C CNN
F 3 "~" H 2800 6900 50  0001 C CNN
	1    2800 6900
	-1   0    0    1   
$EndComp
$Comp
L power:+5V #PWR?
U 1 1
P 2800 6550
F 0 "#PWR?" H 2800 6400 50  0001 C CNN
F 1 "+5V" H 2815 6723 50  0000 C CNN
F 2 "" H 2800 6550 50  0001 C CNN
F 3 "" H 2800 6550 50  0001 C CNN
	1    2800 6550
	1    0    0    -1  
$EndComp
$Comp
L power:GND #PWR?
U 1 1
P 2800 7150
F 0 "#PWR?" H 2800 6900 50  0001 C CNN
F 1 "GND" H 2805 6977 50  0000 C CNN
F 2 "" H 2800 7150 50  0001 C CNN
F 3 "" H 2800 7150 50  0001 C CNN
	1    2800 7150
	1    0    0    -1  
$EndComp
Wire Wire Line
	2800 7050 2800 7150
Wire Wire Line
	2800 6750 2800 6650
Wire Wire Line
	2800 6650 2900 6650
Connection ~ 2800 6650
Wire Wire Line
	2800 6650 2800 6550
Text GLabel 2900 6650 2    50   Input ~ 0
ALRM-
$EndSCHEMATC
